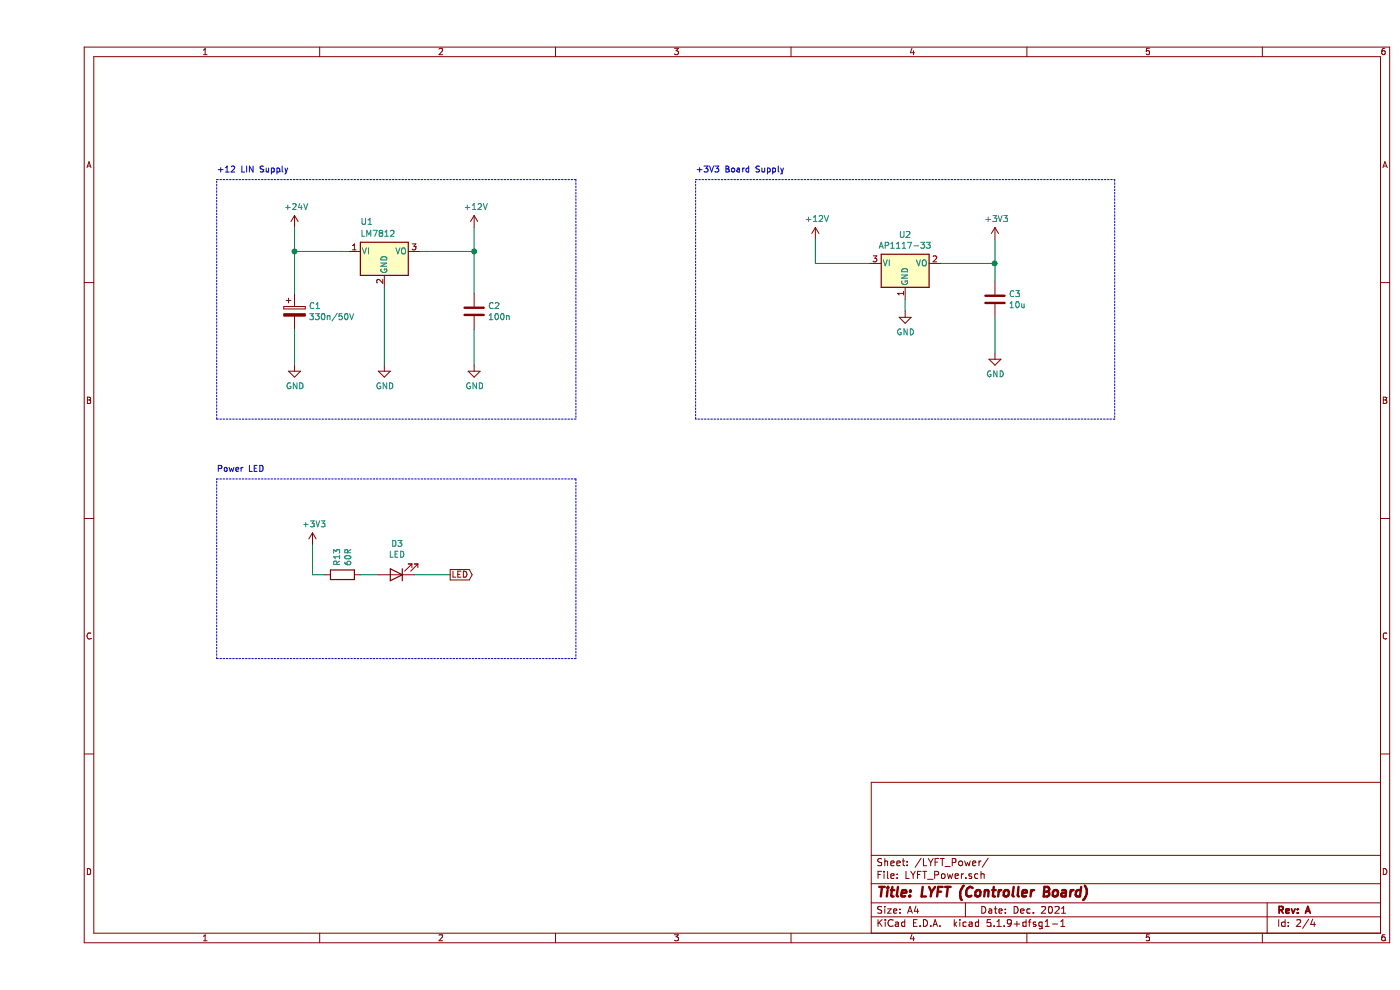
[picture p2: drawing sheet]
EESchema Schematic File Version 4
EELAYER 30 0
EELAYER END
$Descr A4 11693 8268
encoding utf-8
Sheet 2 4
Title "LYFT (Controller Board)"
Date "Dec. 2021"
Rev "A"
Comp ""
Comment1 ""
Comment2 ""
Comment3 ""
Comment4 ""
$EndDescr
$Comp
L Regulator_Linear:LM7812_TO220 U1
U 1 1
P 2900 2100
F 0 "U1" H 2700 2350 50  0000 L CNN
F 1 "LM7812" H 2700 2250 50  0000 L CNN
F 2 "Package_TO_SOT_SMD:TO-263-3_TabPin2" H 2900 2325 50  0001 C CIN
F 3 "https://www.onsemi.cn/PowerSolutions/document/MC7800-D.PDF" H 2900 2050 50  0001 C CNN
	1    2900 2100
	1    0    0    -1  
$EndComp
$Comp
L power:+24V #PWR05
U 1 1
P 2150 1900
F 0 "#PWR05" H 2150 1750 50  0001 C CNN
F 1 "+24V" H 2165 2073 50  0000 C CNN
F 2 "" H 2150 1900 50  0001 C CNN
F 3 "" H 2150 1900 50  0001 C CNN
	1    2150 1900
	1    0    0    -1  
$EndComp
$Comp
L power:GND #PWR06
U 1 1
P 2150 3050
F 0 "#PWR06" H 2150 2800 50  0001 C CNN
F 1 "GND" H 2155 2877 50  0000 C CNN
F 2 "" H 2150 3050 50  0001 C CNN
F 3 "" H 2150 3050 50  0001 C CNN
	1    2150 3050
	1    0    0    -1  
$EndComp
$Comp
L power:+12V #PWR08
U 1 1
P 3650 1900
F 0 "#PWR08" H 3650 1750 50  0001 C CNN
F 1 "+12V" H 3665 2073 50  0000 C CNN
F 2 "" H 3650 1900 50  0001 C CNN
F 3 "" H 3650 1900 50  0001 C CNN
	1    3650 1900
	1    0    0    -1  
$EndComp
$Comp
L Device:CP C1
U 1 1
P 2150 2600
F 0 "C1" H 2268 2646 50  0000 L CNN
F 1 "330n/50V" H 2268 2555 50  0000 L CNN
F 2 "Capacitor_SMD:CP_Elec_4x5.4" H 2188 2450 50  0001 C CNN
F 3 "~" H 2150 2600 50  0001 C CNN
	1    2150 2600
	1    0    0    -1  
$EndComp
$Comp
L power:GND #PWR09
U 1 1
P 3650 3050
F 0 "#PWR09" H 3650 2800 50  0001 C CNN
F 1 "GND" H 3655 2877 50  0000 C CNN
F 2 "" H 3650 3050 50  0001 C CNN
F 3 "" H 3650 3050 50  0001 C CNN
	1    3650 3050
	1    0    0    -1  
$EndComp
$Comp
L Device:C C2
U 1 1
P 3650 2600
F 0 "C2" H 3765 2646 50  0000 L CNN
F 1 "100n" H 3765 2555 50  0000 L CNN
F 2 "Capacitor_SMD:C_0805_2012Metric_Pad1.18x1.45mm_HandSolder" H 3688 2450 50  0001 C CNN
F 3 "~" H 3650 2600 50  0001 C CNN
	1    3650 2600
	1    0    0    -1  
$EndComp
$Comp
L power:GND #PWR07
U 1 1
P 2900 3050
F 0 "#PWR07" H 2900 2800 50  0001 C CNN
F 1 "GND" H 2905 2877 50  0000 C CNN
F 2 "" H 2900 3050 50  0001 C CNN
F 3 "" H 2900 3050 50  0001 C CNN
	1    2900 3050
	1    0    0    -1  
$EndComp
$Comp
L power:GND #PWR011
U 1 1
P 7250 2600
F 0 "#PWR011" H 7250 2350 50  0001 C CNN
F 1 "GND" H 7255 2427 50  0000 C CNN
F 2 "" H 7250 2600 50  0001 C CNN
F 3 "" H 7250 2600 50  0001 C CNN
	1    7250 2600
	1    0    0    -1  
$EndComp
$Comp
L power:+12V #PWR010
U 1 1
P 6500 2000
F 0 "#PWR010" H 6500 1850 50  0001 C CNN
F 1 "+12V" H 6515 2173 50  0000 C CNN
F 2 "" H 6500 2000 50  0001 C CNN
F 3 "" H 6500 2000 50  0001 C CNN
	1    6500 2000
	1    0    0    -1  
$EndComp
$Comp
L power:+3V3 #PWR012
U 1 1
P 8000 2000
F 0 "#PWR012" H 8000 1850 50  0001 C CNN
F 1 "+3V3" H 8015 2173 50  0000 C CNN
F 2 "" H 8000 2000 50  0001 C CNN
F 3 "" H 8000 2000 50  0001 C CNN
	1    8000 2000
	1    0    0    -1  
$EndComp
$Comp
L power:GND #PWR013
U 1 1
P 8000 2950
F 0 "#PWR013" H 8000 2700 50  0001 C CNN
F 1 "GND" H 8005 2777 50  0000 C CNN
F 2 "" H 8000 2950 50  0001 C CNN
F 3 "" H 8000 2950 50  0001 C CNN
	1    8000 2950
	1    0    0    -1  
$EndComp
Wire Wire Line
	2150 1900 2150 2100
Wire Wire Line
	3650 1900 3650 2100
Wire Wire Line
	2600 2100 2150 2100
Connection ~ 2150 2100
Wire Wire Line
	3200 2100 3650 2100
Connection ~ 3650 2100
$Comp
L Device:C C3
U 1 1
P 8000 2500
F 0 "C3" H 8115 2546 50  0000 L CNN
F 1 "10u" H 8115 2455 50  0000 L CNN
F 2 "Capacitor_SMD:C_0805_2012Metric_Pad1.18x1.45mm_HandSolder" H 8038 2350 50  0001 C CNN
F 3 "~" H 8000 2500 50  0001 C CNN
	1    8000 2500
	1    0    0    -1  
$EndComp
Wire Wire Line
	8000 2950 8000 2650
Wire Wire Line
	2150 2750 2150 3050
Wire Wire Line
	2150 2100 2150 2450
Wire Wire Line
	2900 2400 2900 3050
Wire Wire Line
	3650 2100 3650 2450
Wire Wire Line
	3650 2750 3650 3050
Wire Wire Line
	6500 2000 6500 2200
Wire Notes Line
	4500 1500 4500 3500
Wire Notes Line
	4500 3500 1500 3500
Wire Notes Line
	1500 3500 1500 1500
Wire Notes Line
	1500 1500 4500 1500
Text Notes 1500 1450 0    50   ~ 0
+12 LIN Supply
Wire Notes Line
	5500 1500 9000 1500
Wire Notes Line
	9000 1500 9000 3500
Wire Notes Line
	9000 3500 5500 3500
Wire Notes Line
	5500 3500 5500 1500
Text Notes 5500 1450 0    50   ~ 0
+3V3 Board Supply
$Comp
L Device:LED D3
U 1 1
P 3000 4800
F 0 "D3" H 2993 4545 50  0000 C CNN
F 1 "LED" H 2993 4636 50  0000 C CNN
F 2 "LED_SMD:LED_0805_2012Metric_Pad1.15x1.40mm_HandSolder" H 3000 4800 50  0001 C CNN
F 3 "~" H 3000 4800 50  0001 C CNN
	1    3000 4800
	-1   0    0    1   
$EndComp
$Comp
L power:+3V3 #PWR037
U 1 1
P 2300 4550
F 0 "#PWR037" H 2300 4400 50  0001 C CNN
F 1 "+3V3" H 2315 4723 50  0000 C CNN
F 2 "" H 2300 4550 50  0001 C CNN
F 3 "" H 2300 4550 50  0001 C CNN
	1    2300 4550
	1    0    0    -1  
$EndComp
$Comp
L Device:R R13
U 1 1
P 2550 4800
F 0 "R13" H 2620 4846 50  0000 L CNN
F 1 "60R" H 2620 4755 50  0000 L CNN
F 2 "Resistor_SMD:R_0805_2012Metric_Pad1.20x1.40mm_HandSolder" V 2480 4800 50  0001 C CNN
F 3 "~" H 2550 4800 50  0001 C CNN
	1    2550 4800
	0    -1   -1   0   
$EndComp
Text GLabel 3450 4800 2    50   Output ~ 0
LED
Wire Notes Line
	1500 4000 4500 4000
Wire Notes Line
	4500 4000 4500 5500
Wire Notes Line
	4500 5500 1500 5500
Wire Notes Line
	1500 5500 1500 4000
Wire Wire Line
	2300 4550 2300 4800
Wire Wire Line
	2300 4800 2400 4800
Wire Wire Line
	2700 4800 2850 4800
Wire Wire Line
	3150 4800 3450 4800
Text Notes 1500 3950 0    50   ~ 0
Power LED
$Comp
L Regulator_Linear:AP1117-33 U2
U 1 1
P 7250 2200
F 0 "U2" H 7250 2442 50  0000 C CNN
F 1 "AP1117-33" H 7250 2351 50  0000 C CNN
F 2 "Package_TO_SOT_SMD:SOT-223-3_TabPin2" H 7250 2400 50  0001 C CNN
F 3 "http://www.diodes.com/datasheets/AP1117.pdf" H 7350 1950 50  0001 C CNN
	1    7250 2200
	1    0    0    -1  
$EndComp
Wire Wire Line
	6500 2200 6950 2200
Wire Wire Line
	8000 2000 8000 2200
Wire Wire Line
	7550 2200 8000 2200
Connection ~ 8000 2200
Wire Wire Line
	8000 2200 8000 2350
Wire Wire Line
	7250 2500 7250 2600
$EndSCHEMATC
